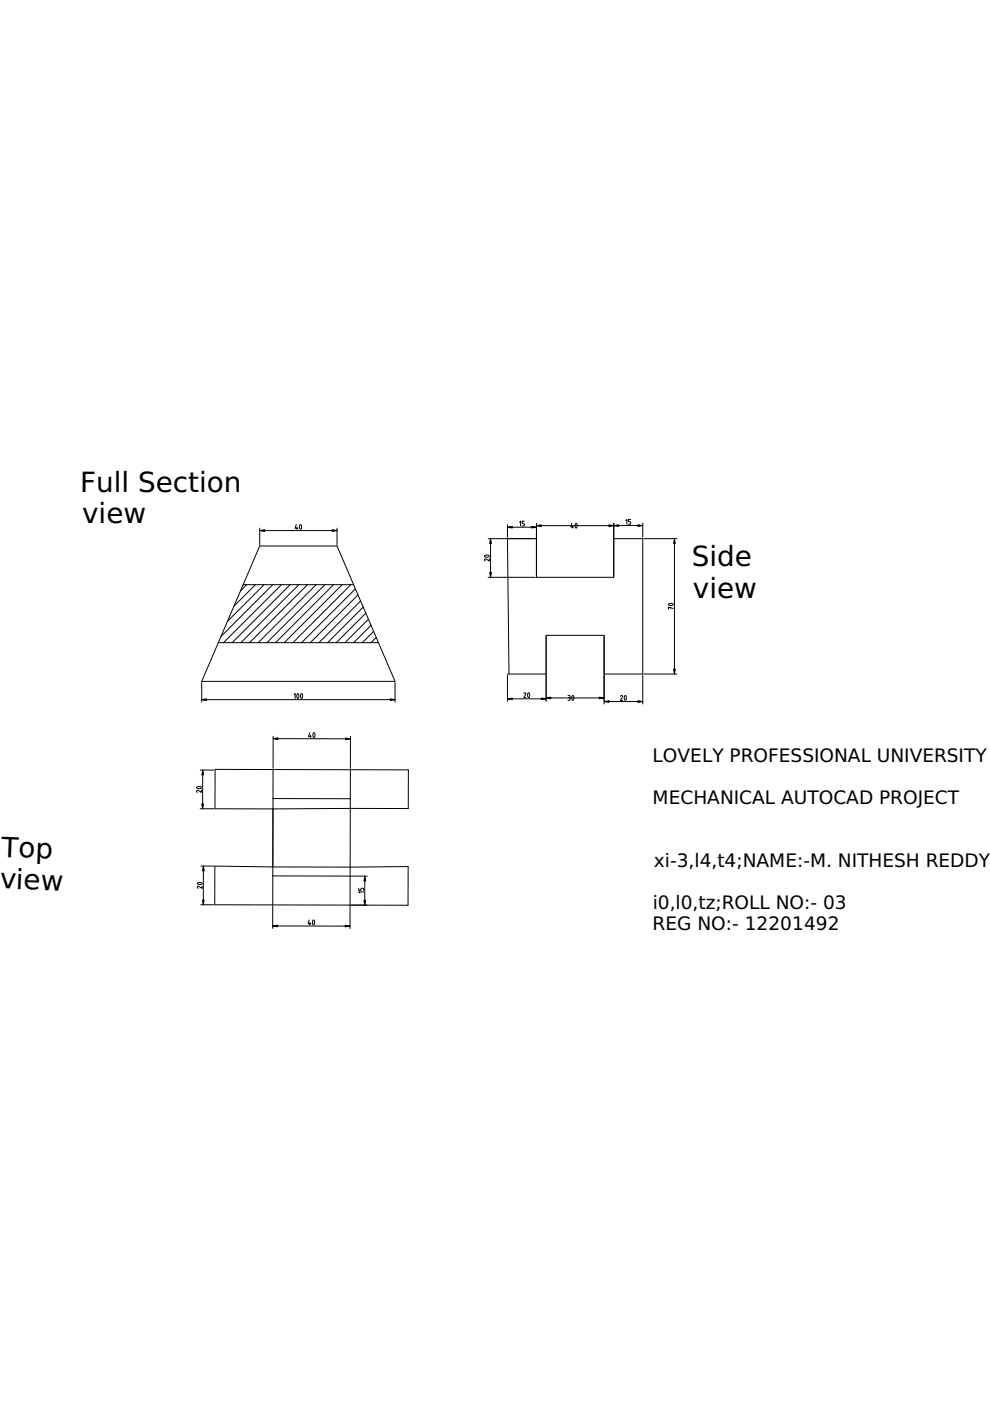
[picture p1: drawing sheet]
<svg xmlns="http://www.w3.org/2000/svg" width="210mm" height="297mm" viewBox="0 0 210 297" stroke-linecap="round" stroke-linejoin="round" font-family="sans-serif">
<g fill="none" stroke="#000" stroke-width=".21">
<path d="M55.1 115.8h16.4l12.3 28.7h-41zM55.1 112.5h16.4M55.1 112v3.5M62.8 111.2l-.2 .8h.6M63 111.8v.4M63.6 111.2l.2 .1 .1 .3-.2 .6-.2-.4zM71.5 112v3.5M102.8 117.8l.6-.1 .4 .2-.7 .2-.3-.1zM103.5 114.2h10.2M103.8 118.5v.4l-.9-.4-.2 .2 .2 .2M104 114.2v8.2M107.6 114.2l.3 28.7"/>
<path d="M107.6 111.8h6.1M107.6 111.3v2.6M110.2 110.7l.2-.2v1M111.2 110.5h-.5v.5h.4l.1 .2-.1 .3h-.4M113.7 111.5h16.4M121.2 110.9l-.2 .8h.6M121.4 111.5v.5M122.1 111h.1l.2 .3-.2 .7-.3-.4zM130.1 114.2h6.2v28.7h-8.2M130.1 110.9v11.5h-16.4v-11.5M130.1 111.4h6.2M132.7 110.4l.2-.2v1"/>
<path d="M133.7 110.2h-.4v.4h.3l.1 .2-.1 .3-.3 .1M136.3 110.9v3M136.5 114.2h7M143 114.2v28.7M46.3 136.3h33.9M51.6 124h23.4M52.3 124l-1.3 1.3M54.2 124l-4.6 4.5M56 124l-7.8 7.7M57.8 124l-11 11M59.7 124l-12.3 12.3M61.5 124l-12.3 12.3"/>
<path d="M63.4 124l-12.3 12.3M65.2 124l-12.3 12.3M67 124l-12.3 12.3M68.9 124l-12.3 12.3M70.7 124l-12.3 12.3M72.6 124l-12.3 12.3M74.4 124l-12.3 12.3M75.4 124.8l-11.5 11.5M75.9 126.1l-10.1 10.2M76.5 127.4l-8.9 8.9M77 128.7l-7.5 7.6M77.6 130l-6.3 6.3"/>
<path d="M78.1 131.3l-5 5M78.7 132.6l-3.7 3.7M79.2 133.9l-2.4 2.4M79.8 135.2l-1.1 1.1M103.5 122.4h10M141.8 128.1l.6-.2 .3 .3-.6 .2-.3-.1zM142.2 128.7v.3M142.7 129l-1-.3v.5M42.8 148.3h41M42.8 144.7v4.2M57.9 156.6h16.4M57.9 156.1v6.8"/>
<path d="M62.4 147.3l.2-.2v1M63.1 147.1h.1l.2 .4-.2 .6-.3-.4zM63.9 147.1h.1l.2 .4-.2 .6-.3-.4zM65.7 155.3l-.3 .8h.6M65.8 155.9v.5M66.5 155.4h.2l.1 .4-.2 .6-.3-.4zM74.3 156.1v6.8M83.8 144.7v4.2M107.6 142.9h8.2M107.6 143.2v5.5M107.6 148.2h8.2M111.1 147.1l.2-.2 .2 .2-.4 .8h.4"/>
<path d="M112 146.9h.2l.1 .4-.2 .6-.2-.4zM115.8 148.7v-14h12.3v14.6M115.8 148h12.3M120.4 147.5h.4l.1 .2-.2 .2 .2 .2v.3l-.5 .1M120.5 147.9h.2M121.4 147.5h.2l.1 .4-.2 .6-.3-.4zM128.1 148.7h8.2M131.6 147.6l.2-.1 .2 .2-.4 .8h.4M132.5 147.5h.2l.1 .4-.2 .6-.2-.4zM136.3 143.2v6.1M136.5 142.9h7M41.7 166.9l.6-.2 .4 .3-.6 .2-.4-.1z"/>
<path d="M42.4 171.5h2.9M42.5 163.3h2.8M42.7 167.5v.5l-.8-.5-.2 .2 .2 .3M43 163.3v8.2M45.6 163.1l12.3 .1M57.9 169.3h16.4M57.9 163.2h28.7v8.2l-41 .1v-8.2M57.9 163.2l-.1 22.5M74.3 163.2l-.1 22.5M41.9 187.2l.6-.1 .4 .2-.7 .2-.3-.1zM42.6 191.8h2.7M42.6 183.6h2.7"/>
<path d="M42.9 187.9v.5l-.9-.5-.2 .2 .2 .2M43.1 183.6v8.2M45.6 183.6l12.2 .2 28.7-.1v8.2l-41-.1zM57.8 196.3l16.4 .1M57.8 192.1v4.7M57.8 185.7v6.2M57.8 185.7h16.4M65.6 195.1l-.3 .8h.6M65.7 195.6v.5M66.4 195.1h.2l.1 .4-.2 .6-.3-.4zM74.2 192.2v4.7M74.2 185.7v6.2"/>
<path d="M74.5 185.8h3.4M76.1 188.3v.5h.4l.1-.4 .3-.1 .2 .1v.4M77.1 189.1h-1l.2 .2M77.3 185.8v6.1"/>
</g>
<g fill="#000">
<path d="M55.1 112.5l1-.2v.4zM70.4 112.3l1.1 .2-1.1 .2zM104 114.2l.2 1h-.4zM107.6 111.8l1-.2v.3zM113.7 111.5l1.1-.2v.3zM112.7 111.6l1 .2-1 .1zM129.1 111.3l1 .2-1 .1zM130.1 111.4l1.1-.1v.3zM135.3 111.3l1 .1-1 .2zM143 114.2l.2 1h-.4zM103.8 121.4h.4l-.2 1zM42.8 148.3l1-.1v.3z"/>
<path d="M57.9 156.6l1-.2v.4zM73.3 156.5l1 .1-1 .2zM82.7 148.2l1.1 .1-1.1 .2zM107.6 148.2l1-.2v.3zM115.8 148l1-.2v.3zM114.8 148l1 .2-1 .1zM127.1 147.8l1 .2-1 .1zM128.1 148.7l1-.1v.3zM135.3 148.6l1 .1-1 .2zM142.8 141.9h.4l-.2 1zM42.8 170.4h.3l-.1 1.1zM43 163.3l.1 1h-.3z"/>
<path d="M42.9 190.8h.4l-.2 1zM43.1 183.6l.2 1h-.3zM57.8 196.3l1-.2v.4zM73.2 196.2l1 .2-1 .1zM77.2 190.9h.3l-.2 1zM77.3 185.8l.2 1h-.3z"/>
</g>
<g fill="#000" stroke="#000" stroke-width=".21">
<path d="M55.1 112.5l1-.2v.4zM70.4 112.3l1.1 .2-1.1 .2zM104 114.2l.2 1h-.4zM107.6 111.8l1-.2v.3zM113.7 111.5l1.1-.2v.3zM112.7 111.6l1 .2-1 .1zM129.1 111.3l1 .2-1 .1zM130.1 111.4l1.1-.1v.3zM135.3 111.3l1 .1-1 .2zM143 114.2l.2 1h-.4zM103.8 121.4h.4l-.2 1zM42.8 148.3l1-.1v.3z"/>
<path d="M57.9 156.6l1-.2v.4zM73.3 156.5l1 .1-1 .2zM82.7 148.2l1.1 .1-1.1 .2zM107.6 148.2l1-.2v.3zM115.8 148l1-.2v.3zM114.8 148l1 .2-1 .1zM127.1 147.8l1 .2-1 .1zM128.1 148.7l1-.1v.3zM135.3 148.6l1 .1-1 .2zM142.8 141.9h.4l-.2 1zM42.8 170.4h.3l-.1 1.1zM43 163.3l.1 1h-.3z"/>
<path d="M42.9 190.8h.4l-.2 1zM43.1 183.6l.2 1h-.3zM57.8 196.3l1-.2v.4zM73.2 196.2l1 .2-1 .1zM77.2 190.9h.3l-.2 1zM77.3 185.8l.2 1h-.3z"/>
</g>
<g font-size="5.9">
<text x="17" y="104.3">Full Section</text>
<text x="17.4" y="110.9">view</text>
<text x="146.7" y="120">Side</text>
<text x="146.9" y="126.7">view</text>
<text x=".2" y="181.6" transform="rotate(2 .2 181.6)">Top</text>
<text x="-.2" y="188.3" transform="rotate(2 -.2 188.3)">view</text>
</g>
<g font-size="3.9">
<text x="138.4" y="161.5">LOVELY PROFESSIONAL UNIVERSITY</text>
<text x="138.4" y="170.5">MECHANICAL AUTOCAD PROJECT</text>
<text x="138.6" y="183.8">xi-3,l4,t4;NAME:-M. NITHESH REDDY</text>
<text x="138.4" y="197.2">REG NO:- 12201492</text>
<text x="138.4" y="192.8">i0,l0,tz;ROLL NO:- 03</text>
</g>
</svg>
